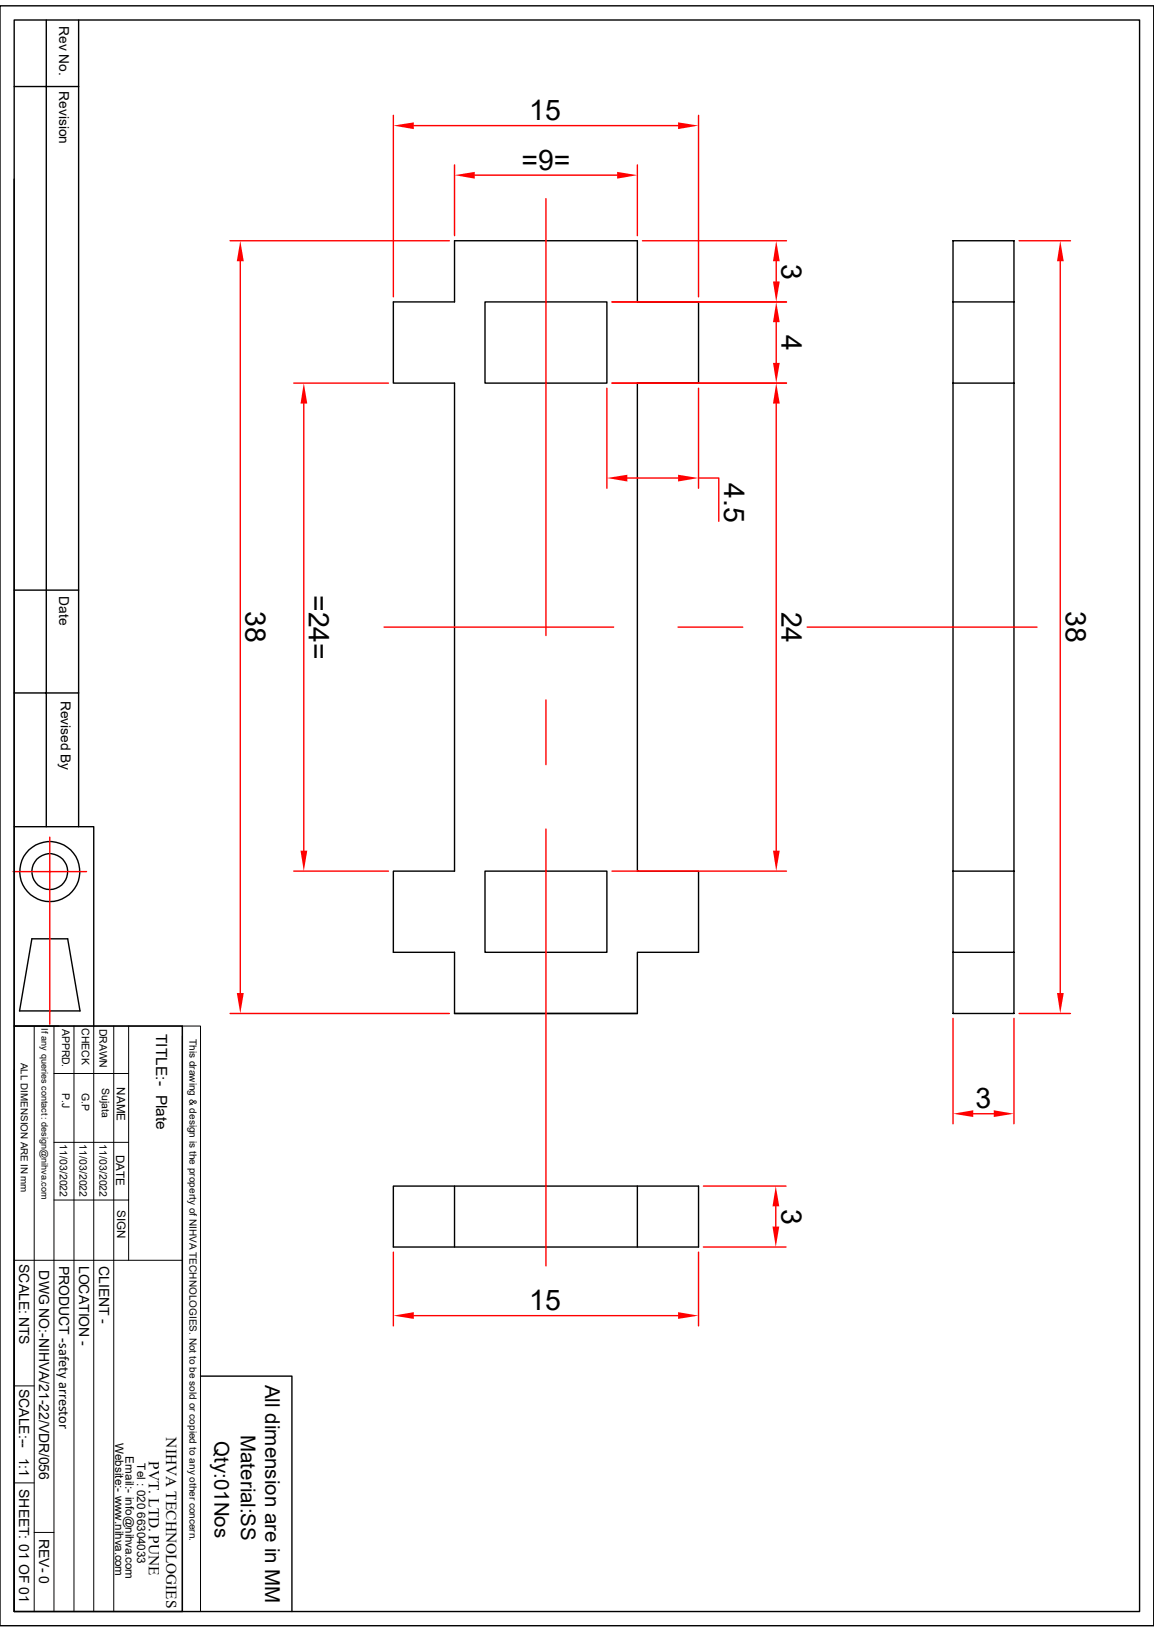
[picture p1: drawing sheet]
<svg xmlns="http://www.w3.org/2000/svg" width="210mm" height="297mm" viewBox="0 0 210 297" stroke-linecap="round" stroke-linejoin="round" font-family="sans-serif">
<g fill="none" stroke="#000" stroke-width=".25">
<path d="M0 1.1h210v294.8h-210zM2.6 3.6h204.8v289.7h-204.8zM2.6 15.7h11.7M8.4 3.6v146.9M14.3 3.6v146.9M2.6 32.6v117.9h14.5v36.2M71.6 54.9h11.1v-11.1h33.3v11.1h11.1v14.8h-11.1v88.8h11.1v14.8h-11.1v11.1h-33.3v-11.1h-11.1v-14.8h11.1v-88.8h-11.1zM88.3 54.9h22.1v14.8h-22.1zM173.4 54.9h11.1M173.4 43.8h11.1v140.6h-11.1zM173.4 69.7h11.1M2.6 107.4h11.7"/>
<path d="M2.6 126.1h11.7M2.6 150.5v36.2M88.3 158.5h22.1v14.8h-22.1zM173.4 158.5h11.1M5.8 170.9h6.5l2.3 13.1h-11zM173.4 173.3h11.1M2.6 186.7h30.6v106.6h-30.6zM2.6 194.8v98.5M71.6 215.9h55.5v11h-55.5zM82.7 215.9v11M116 215.9v11M36.5 250.4h16.6v42.9"/>
<circle cx="9.1" cy="158.6" r="5.5"/>
<circle cx="9.1" cy="158.6" r="3.3"/>
</g>
<g fill="none" stroke="#000" stroke-width=".18">
<path d="M2.6 186.7h30.6M6.2 186.7v106.6M9.8 195.4h13.6M9.8 186.7v106.6M13.5 186.7v106.6M17.1 186.7v106.6M20.7 186.7v106.6M23.4 186.7v42.7M33.2 186.7h3.3v106.6h-3.3zM33.2 188.6v104.7M9.8 218.4h13.6M9.8 207.9h13.6"/>
<path d="M2.6 229.4h30.6M2.6 252.2h3.6M2.6 269.9h3.6M6.2 278.9h3.6"/>
</g>
<path d="M41.9 43.8h39.9M43.7 47.5v133.2M2.4 158.6h13.3M9.1 152.4v34M41.9 184.4h39.9" fill="none" stroke="#f00" stroke-width=".25"/>
<g fill="#f00">
<path d="M43.7 43.8l.7 3.7h-1.3z"/>
<path d="M43.1 180.7h1.3l-.7 3.7z"/>
</g>
<path d="M53.5 69.7h17.2M55.3 73.4v81.4M53.5 158.5h17.2" fill="none" stroke="#f00" stroke-width=".25"/>
<g fill="#f00">
<path d="M55.3 69.7l.6 3.7h-1.2z"/>
<path d="M54.7 154.8h1.2l-.6 3.7z"/>
</g>
<path d="M82.7 30v12.9M86.4 31.9h25.9M116 30v12.9" fill="none" stroke="#f00" stroke-width=".25"/>
<g fill="#f00">
<path d="M82.7 31.9l3.7-.6v1.2z"/>
<path d="M112.3 31.3l3.7 .6-3.7 .6z"/>
</g>
<path d="M71.6 21v33M75.3 22.9h48.1M127.1 21v33" fill="none" stroke="#f00" stroke-width=".25"/>
<g fill="#f00">
<path d="M71.6 22.9l3.7-.6v1.2z"/>
<path d="M123.4 22.3l3.7 .6-3.7 .6z"/>
</g>
<path d="M99.4 36.2v79.5M111.4 54.9h31.7M116.9 43.8h26.2M141.3 47.5v3.7M69.9 114.1h41.8M123.4 114.1h11.8M146.9 114.1h41.8M99.4 127.4v11.7M99.4 150.9v79.5" fill="none" stroke="#f00" stroke-width=".25"/>
<g fill="#f00">
<path d="M141.3 43.8l.6 3.7h-1.2z"/>
<path d="M140.7 51.2h1.2l-.6 3.7z"/>
</g>
<path d="M111.4 54.9h31.7M141.3 58.6v7.4M111.4 69.7h31.7" fill="none" stroke="#f00" stroke-width=".25"/>
<g fill="#f00">
<path d="M141.3 54.9l.6 3.7h-1.2z"/>
<path d="M140.7 66h1.2l-.6 3.7z"/>
</g>
<path d="M111.4 69.7h31.7M141.3 73.4v81.4M111.4 158.5h31.7" fill="none" stroke="#f00" stroke-width=".25"/>
<g fill="#f00">
<path d="M141.3 69.7l.6 3.7h-1.2z"/>
<path d="M140.7 154.8h1.2l-.6 3.7z"/>
</g>
<path d="M110.4 70.7v18.2M127.1 70.7v18.2M114.2 87h9.2M127.1 87h3.7v7.9" fill="none" stroke="#f00" stroke-width=".25"/>
<g fill="#f00">
<path d="M110.4 87l3.8-.6v1.2z"/>
<path d="M123.4 86.4l3.7 .6-3.7 .6z"/>
</g>
<path d="M185.5 43.8h9.3M193 47.5v133.2M185.5 184.4h9.3" fill="none" stroke="#f00" stroke-width=".25"/>
<g fill="#f00">
<path d="M193 43.8l.6 3.7h-1.2z"/>
<path d="M192.4 180.7h1.2l-.6 3.7z"/>
</g>
<path d="M71.6 227.9v13.4M75.3 239.4h48.1M127.1 227.9v13.4" fill="none" stroke="#f00" stroke-width=".25"/>
<g fill="#f00">
<path d="M123.4 238.8l3.7 .6-3.7 .6z"/>
<path d="M71.6 239.4l3.7-.6v1.2z"/>
</g>
<path d="M128 215.9h15M141.2 219.5v3.7M128 226.9h15" fill="none" stroke="#f00" stroke-width=".25"/>
<g fill="#f00">
<path d="M141.2 215.9l.6 3.6h-1.2z"/>
<path d="M140.6 223.2h1.2l-.6 3.7z"/>
</g>
<path d="M173.4 185.3v19.2M184.5 185.3v19.2M177.1 202.7h3.7" fill="none" stroke="#f00" stroke-width=".25"/>
<g fill="#f00">
<path d="M180.8 202.1l3.7 .6-3.7 .6z"/>
<path d="M173.4 202.7l3.7-.6v1.2z"/>
</g>
<g font-size="5.2">
<text x="96.3" y="21.9">15</text>
<text x="94.9" y="30.9">=9=</text>
<text x="142.2" y="48" transform="rotate(90 142.2 48)">3</text>
<text x="142.2" y="61" transform="rotate(90 142.2 61)">4</text>
<text x="131.8" y="87.9" transform="rotate(90 131.8 87.9)">4.5</text>
<text x="44.7" y="111.3" transform="rotate(90 44.7 111.3)">38</text>
<text x="56.2" y="108.2" transform="rotate(90 56.2 108.2)">=24=</text>
<text x="142.2" y="111.3" transform="rotate(90 142.2 111.3)">24</text>
<text x="194" y="111.3" transform="rotate(90 194 111.3)">38</text>
<text x="177.5" y="201.7">3</text>
<text x="142.2" y="220" transform="rotate(90 142.2 220)">3</text>
<text x="96.3" y="238.5">15</text>
</g>
<g font-size="3.7">
<text x="48.3" y="252" transform="rotate(90 48.3 252)">All dimension are in MM</text>
<text x="39" y="262.3" transform="rotate(90 39 262.3)">Qty:01Nos</text>
<text x="43.9" y="261.1" transform="rotate(90 43.9 261.1)">Material:SS</text>
</g>
<g font-size="2.8">
<text x="28.4" y="188.2" transform="rotate(90 28.4 188.2)">TITLE:- Plate</text>
<text x="30.3" y="261.6" transform="rotate(90 30.3 261.6)">NIHVA TECHNOLOGIES</text>
<text x="27.1" y="265.9" transform="rotate(90 27.1 265.9)">PVT. LTD. PUNE</text>
</g>
<g font-size="2.5">
<text x="10.8" y="4.7" transform="rotate(90 10.8 4.7)">Rev No.</text>
<text x="10.8" y="16.6" transform="rotate(90 10.8 16.6)">Revision</text>
<text x="10.8" y="108.5" transform="rotate(90 10.8 108.5)">Date</text>
<text x="11" y="127.5" transform="rotate(90 11 127.5)">Revised By</text>
<text x="3.5" y="230" transform="rotate(90 3.5 230)">SCALE: NTS</text>
<text x="7.2" y="231.2" transform="rotate(90 7.2 231.2)">DWG NO:-NIHVA/21-22/VDR/056</text>
<text x="10.8" y="230.3" transform="rotate(90 10.8 230.3)">PRODUCT -safety arrestor</text>
<text x="14.4" y="230.3" transform="rotate(90 14.4 230.3)">LOCATION -</text>
<text x="18" y="230.4" transform="rotate(90 18 230.4)">CLIENT -</text>
<text x="3.5" y="252.7" transform="rotate(90 3.5 252.7)">SCALE:--</text>
<text x="3.5" y="265.3" transform="rotate(90 3.5 265.3)">1:1</text>
<text x="3.5" y="271" transform="rotate(90 3.5 271)">SHEET: 01 OF 01</text>
<text x="7.2" y="280" transform="rotate(90 7.2 280)">REV- 0</text>
</g>
<g font-size="2.1">
<text x="21.3" y="197.9" transform="rotate(90 21.3 197.9)">NAME</text>
<text x="21.1" y="210.1" transform="rotate(90 21.1 210.1)">DATE</text>
<text x="21.3" y="220.2" transform="rotate(90 21.3 220.2)">SIGN</text>
<text x="21" y="262.6" transform="rotate(90 21 262.6)">Website:- www.nihva.com</text>
<text x="22.9" y="265" transform="rotate(90 22.9 265)">Email:- info@nihva.com</text>
<text x="25" y="266.3" transform="rotate(90 25 266.3)">Tel : 020 66304033</text>
</g>
<g font-size="1.9">
<text x="11.3" y="187.2" transform="rotate(90 11.3 187.2)">APPRD.</text>
<text x="14.9" y="187.1" transform="rotate(90 14.9 187.1)">CHECK</text>
<text x="18.1" y="187.2" transform="rotate(90 18.1 187.2)">DRAWN</text>
<text x="18.5" y="198" transform="rotate(90 18.5 198)">Sujata</text>
<text x="11.3" y="198.9" transform="rotate(90 11.3 198.9)">P.J</text>
<text x="14.9" y="199" transform="rotate(90 14.9 199)">G.P</text>
<text x="10.9" y="208.3" transform="rotate(90 10.9 208.3)">11/03/2022</text>
<text x="14.5" y="208.3" transform="rotate(90 14.5 208.3)">11/03/2022</text>
<text x="18.1" y="208.3" transform="rotate(90 18.1 208.3)">11/03/2022</text>
</g>
<g font-size="1.8">
<text x="34.5" y="189.1" transform="rotate(90 34.5 189.1)">This drawing &amp; design is the property of NIHVA TECHNOLOGIES. Not to be sold or copied to any other concern.</text>
<text x="3.8" y="193.4" transform="rotate(90 3.8 193.4)">ALL DIMENSION ARE IN mm</text>
</g>
<text font-size="1.7" x="7.5" y="187.2" transform="rotate(90 7.5 187.2)">If any queries contact : design@nihva.com</text>
</svg>
